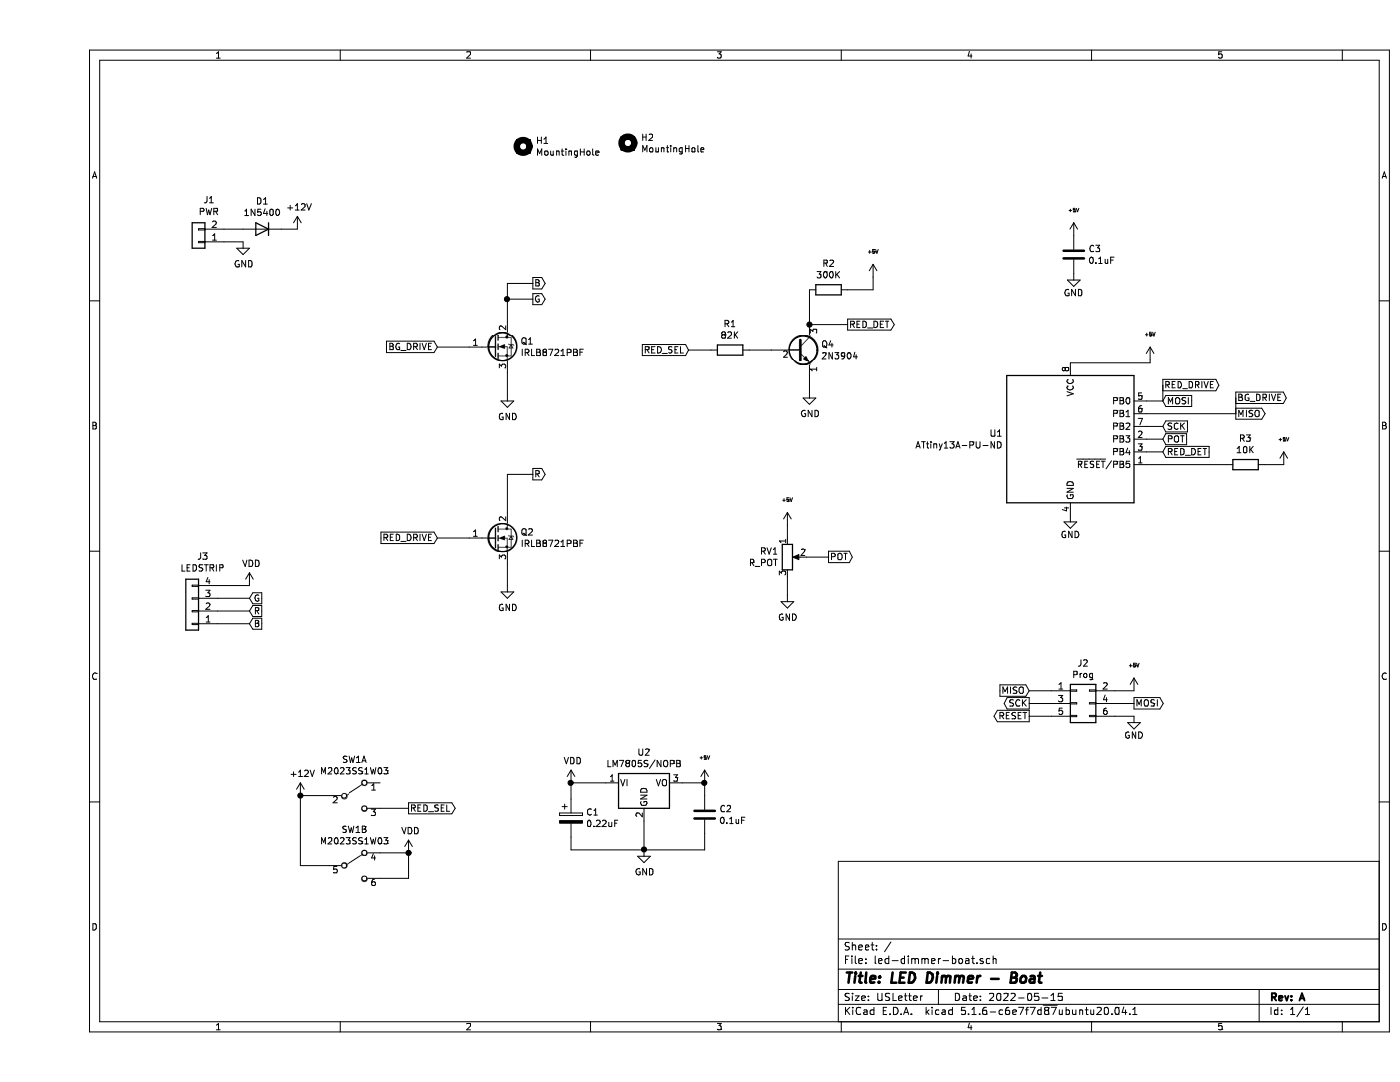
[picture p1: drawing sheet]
EESchema Schematic File Version 4
EELAYER 30 0
EELAYER END
$Descr USLetter 11000 8500
encoding utf-8
Sheet 1 1
Title "LED Dimmer - Boat"
Date "2022-05-15"
Rev "A"
Comp ""
Comment1 ""
Comment2 ""
Comment3 ""
Comment4 ""
$EndDescr
$Comp
L Transistor_FET:IRLB8721PBF Q1
U 1 1
P 3575 2725
F 0 "Q1" H 3779 2771 50  0000 L CNN
F 1 "IRLB8721PBF" H 3779 2680 50  0000 L CNN
F 2 "TO_SOT_Packages_THT:TO-220-3_Horizontal" H 3825 2650 50  0001 L CIN
F 3 "http://www.infineon.com/dgdl/irlb8721pbf.pdf?fileId=5546d462533600a40153566056732591" H 3575 2725 50  0001 L CNN
	1    3575 2725
	1    0    0    -1  
$EndComp
Text GLabel 3875 2225 2    50   Output ~ 0
B
$Comp
L power:GND #PWR0101
U 1 1
P 3675 3100
F 0 "#PWR0101" H 3675 2850 50  0001 C CNN
F 1 "GND" H 3680 2927 50  0000 C CNN
F 2 "" H 3675 3100 50  0001 C CNN
F 3 "" H 3675 3100 50  0001 C CNN
	1    3675 3100
	1    0    0    -1  
$EndComp
Wire Wire Line
	3675 2525 3675 2350
Wire Wire Line
	3675 2225 3875 2225
Wire Wire Line
	3675 3100 3675 2925
Text GLabel 3125 2725 0    50   Input ~ 0
BG_DRIVE
Wire Wire Line
	3125 2725 3375 2725
$Comp
L Transistor_FET:IRLB8721PBF Q2
U 1 1
P 3575 4225
F 0 "Q2" H 3779 4271 50  0000 L CNN
F 1 "IRLB8721PBF" H 3779 4180 50  0000 L CNN
F 2 "TO_SOT_Packages_THT:TO-220-3_Horizontal" H 3825 4150 50  0001 L CIN
F 3 "http://www.infineon.com/dgdl/irlb8721pbf.pdf?fileId=5546d462533600a40153566056732591" H 3575 4225 50  0001 L CNN
	1    3575 4225
	1    0    0    -1  
$EndComp
Text GLabel 3875 3725 2    50   Output ~ 0
R
$Comp
L power:GND #PWR0102
U 1 1
P 3675 4600
F 0 "#PWR0102" H 3675 4350 50  0001 C CNN
F 1 "GND" H 3680 4427 50  0000 C CNN
F 2 "" H 3675 4600 50  0001 C CNN
F 3 "" H 3675 4600 50  0001 C CNN
	1    3675 4600
	1    0    0    -1  
$EndComp
Wire Wire Line
	3675 4025 3675 3725
Wire Wire Line
	3675 3725 3875 3725
Wire Wire Line
	3675 4600 3675 4425
Text GLabel 3125 4225 0    50   Input ~ 0
RED_DRIVE
Wire Wire Line
	3125 4225 3375 4225
Text GLabel 3875 2350 2    50   Output ~ 0
G
$Comp
L Transistor_BJT:2N3904 Q4
U 1 1
P 5950 2750
F 0 "Q4" H 6140 2796 50  0000 L CNN
F 1 "2N3904" H 6140 2705 50  0000 L CNN
F 2 "TO_SOT_Packages_THT:TO-92_Inline_Wide" H 6150 2675 50  0001 L CIN
F 3 "https://www.fairchildsemi.com/datasheets/2N/2N3904.pdf" H 5950 2750 50  0001 L CNN
	1    5950 2750
	1    0    0    -1  
$EndComp
$Comp
L Device:R R1
U 1 1
P 5425 2750
F 0 "R1" V 5218 2750 50  0000 C CNN
F 1 "82K" V 5309 2750 50  0000 C CNN
F 2 "Resistors_SMD:R_0603_HandSoldering" V 5355 2750 50  0001 C CNN
F 3 "~" H 5425 2750 50  0001 C CNN
	1    5425 2750
	0    1    1    0   
$EndComp
$Comp
L Device:R R2
U 1 1
P 6200 2275
F 0 "R2" V 5993 2275 50  0000 C CNN
F 1 "300K" V 6084 2275 50  0000 C CNN
F 2 "Resistors_SMD:R_0603_HandSoldering" V 6130 2275 50  0001 C CNN
F 3 "~" H 6200 2275 50  0001 C CNN
	1    6200 2275
	0    1    1    0   
$EndComp
Wire Wire Line
	5575 2750 5750 2750
Wire Wire Line
	6050 2550 6050 2275
Wire Wire Line
	6050 2550 6350 2550
Connection ~ 6050 2550
$Comp
L power:GND #PWR0104
U 1 1
P 6050 3075
F 0 "#PWR0104" H 6050 2825 50  0001 C CNN
F 1 "GND" H 6055 2902 50  0000 C CNN
F 2 "" H 6050 3075 50  0001 C CNN
F 3 "" H 6050 3075 50  0001 C CNN
	1    6050 3075
	1    0    0    -1  
$EndComp
Wire Wire Line
	6050 2950 6050 3075
Text GLabel 6350 2550 2    50   Output ~ 0
RED_DET
$Comp
L power:+5V #PWR0105
U 1 1
P 6550 2175
F 0 "#PWR0105" H 6550 2025 50  0001 C CNN
F 1 "+5V" H 6550 2375 28  0000 C CNN
F 2 "" H 6550 2175 50  0000 C CNN
F 3 "" H 6550 2175 50  0000 C CNN
	1    6550 2175
	1    0    0    -1  
$EndComp
Wire Wire Line
	6350 2275 6550 2275
Wire Wire Line
	6550 2275 6550 2175
Text GLabel 5100 2750 0    50   Input ~ 0
RED_SEL
Wire Wire Line
	5100 2750 5275 2750
$Comp
L Diode:1N5400 D1
U 1 1
P 1750 1800
F 0 "D1" H 1750 1583 50  0000 C CNN
F 1 "1N5400" H 1750 1674 50  0000 C CNN
F 2 "Diodes_SMD:D_SOD-323_HandSoldering" H 1750 1625 50  0001 C CNN
F 3 "http://www.vishay.com/docs/88516/1n5400.pdf" H 1750 1800 50  0001 C CNN
	1    1750 1800
	-1   0    0    1   
$EndComp
$Comp
L power:+12V #PWR0106
U 1 1
P 2025 1800
F 0 "#PWR0106" H 2025 1650 50  0001 C CNN
F 1 "+12V" H 2040 1973 50  0000 C CNN
F 2 "" H 2025 1800 50  0001 C CNN
F 3 "" H 2025 1800 50  0001 C CNN
	1    2025 1800
	1    0    0    -1  
$EndComp
Wire Wire Line
	1900 1800 2025 1800
Wire Wire Line
	1450 1800 1600 1800
$Comp
L power:GND #PWR0107
U 1 1
P 1600 1900
F 0 "#PWR0107" H 1600 1650 50  0001 C CNN
F 1 "GND" H 1605 1727 50  0000 C CNN
F 2 "" H 1600 1900 50  0001 C CNN
F 3 "" H 1600 1900 50  0001 C CNN
	1    1600 1900
	1    0    0    -1  
$EndComp
Wire Wire Line
	1450 1900 1600 1900
$Comp
L power:+12V #PWR0108
U 1 1
P 2050 6250
F 0 "#PWR0108" H 2050 6100 50  0001 C CNN
F 1 "+12V" H 2065 6423 50  0000 C CNN
F 2 "" H 2050 6250 50  0001 C CNN
F 3 "" H 2050 6250 50  0001 C CNN
	1    2050 6250
	1    0    0    -1  
$EndComp
Text GLabel 2900 6350 2    50   Output ~ 0
RED_SEL
$Comp
L Connector_Generic:Conn_01x04 J3
U 1 1
P 1200 4800
F 0 "J3" H 1118 4375 50  0000 C CNN
F 1 "LEDSTRIP" H 1118 4466 50  0000 C CNN
F 2 "Pin_Headers:Pin_Header_Straight_1x04_Pitch2.54mm" H 1200 4800 50  0001 C CNN
F 3 "~" H 1200 4800 50  0001 C CNN
	1    1200 4800
	-1   0    0    1   
$EndComp
Wire Wire Line
	1400 4600 1650 4600
Text GLabel 1650 4800 2    50   Input ~ 0
R
Text GLabel 1650 4700 2    50   Input ~ 0
G
Text GLabel 1650 4900 2    50   Input ~ 0
B
Wire Wire Line
	1400 4700 1650 4700
Wire Wire Line
	1400 4800 1650 4800
Wire Wire Line
	1400 4900 1650 4900
$Comp
L Device:R_POT RV1
U 1 1
P 5875 4375
F 0 "RV1" H 5806 4421 50  0000 R CNN
F 1 "R_POT" H 5806 4330 50  0000 R CNN
F 2 "Pin_Headers:Pin_Header_Straight_1x03_Pitch2.54mm" H 5875 4375 50  0001 C CNN
F 3 "~" H 5875 4375 50  0001 C CNN
	1    5875 4375
	1    0    0    -1  
$EndComp
$Comp
L power:+5V #PWR0109
U 1 1
P 5875 4125
F 0 "#PWR0109" H 5875 3975 50  0001 C CNN
F 1 "+5V" H 5875 4325 28  0000 C CNN
F 2 "" H 5875 4125 50  0000 C CNN
F 3 "" H 5875 4125 50  0000 C CNN
	1    5875 4125
	1    0    0    -1  
$EndComp
Wire Wire Line
	5875 4225 5875 4125
$Comp
L power:GND #PWR0110
U 1 1
P 5875 4675
F 0 "#PWR0110" H 5875 4425 50  0001 C CNN
F 1 "GND" H 5880 4502 50  0000 C CNN
F 2 "" H 5875 4675 50  0001 C CNN
F 3 "" H 5875 4675 50  0001 C CNN
	1    5875 4675
	1    0    0    -1  
$EndComp
Wire Wire Line
	5875 4675 5875 4525
Text GLabel 6200 4375 2    50   Output ~ 0
POT
Wire Wire Line
	6025 4375 6200 4375
$Comp
L Device:CP C1
U 1 1
P 4175 6425
F 0 "C1" H 4293 6471 50  0000 L CNN
F 1 "0.22uF" H 4293 6380 50  0000 L CNN
F 2 "Capacitors_SMD:C_0603_HandSoldering" H 4213 6275 50  0001 C CNN
F 3 "~" H 4175 6425 50  0001 C CNN
	1    4175 6425
	1    0    0    -1  
$EndComp
$Comp
L Device:C C2
U 1 1
P 5225 6400
F 0 "C2" H 5340 6446 50  0000 L CNN
F 1 "0.1uF" H 5340 6355 50  0000 L CNN
F 2 "Capacitors_SMD:C_0603_HandSoldering" H 5263 6250 50  0001 C CNN
F 3 "~" H 5225 6400 50  0001 C CNN
	1    5225 6400
	1    0    0    -1  
$EndComp
$Comp
L Regulator_Linear:LM7805_TO220 U2
U 1 1
P 4750 6150
F 0 "U2" H 4750 6392 50  0000 C CNN
F 1 "LM7805S/NOPB" H 4750 6301 50  0000 C CNN
F 2 "TO_SOT_Packages_SMD:TO-263-3_TabPin2" H 4750 6375 50  0001 C CIN
F 3 "http://www.fairchildsemi.com/ds/LM/LM7805.pdf" H 4750 6100 50  0001 C CNN
	1    4750 6150
	1    0    0    -1  
$EndComp
$Comp
L power:GND #PWR0111
U 1 1
P 4750 6675
F 0 "#PWR0111" H 4750 6425 50  0001 C CNN
F 1 "GND" H 4755 6502 50  0000 C CNN
F 2 "" H 4750 6675 50  0001 C CNN
F 3 "" H 4750 6675 50  0001 C CNN
	1    4750 6675
	1    0    0    -1  
$EndComp
Wire Wire Line
	4175 6575 4175 6675
Wire Wire Line
	4175 6675 4750 6675
Wire Wire Line
	5225 6550 5225 6675
Wire Wire Line
	5225 6675 4750 6675
Connection ~ 4750 6675
Wire Wire Line
	4750 6675 4750 6450
Wire Wire Line
	4450 6150 4175 6150
Wire Wire Line
	4175 6150 4175 6275
Wire Wire Line
	5050 6150 5225 6150
Wire Wire Line
	5225 6150 5225 6250
$Comp
L power:+5V #PWR0113
U 1 1
P 5225 6150
F 0 "#PWR0113" H 5225 6000 50  0001 C CNN
F 1 "+5V" H 5225 6350 28  0000 C CNN
F 2 "" H 5225 6150 50  0000 C CNN
F 3 "" H 5225 6150 50  0000 C CNN
	1    5225 6150
	1    0    0    -1  
$EndComp
Connection ~ 5225 6150
$Comp
L Device:C C3
U 1 1
P 8125 2000
F 0 "C3" H 8240 2046 50  0000 L CNN
F 1 "0.1uF" H 8240 1955 50  0000 L CNN
F 2 "Capacitors_SMD:C_0603_HandSoldering" H 8163 1850 50  0001 C CNN
F 3 "~" H 8125 2000 50  0001 C CNN
	1    8125 2000
	1    0    0    -1  
$EndComp
$Comp
L power:+5V #PWR0114
U 1 1
P 8125 1850
F 0 "#PWR0114" H 8125 1700 50  0001 C CNN
F 1 "+5V" H 8125 2050 28  0000 C CNN
F 2 "" H 8125 1850 50  0000 C CNN
F 3 "" H 8125 1850 50  0000 C CNN
	1    8125 1850
	1    0    0    -1  
$EndComp
$Comp
L power:GND #PWR0115
U 1 1
P 8125 2150
F 0 "#PWR0115" H 8125 1900 50  0001 C CNN
F 1 "GND" H 8125 2000 50  0000 C CNN
F 2 "" H 8125 2150 50  0000 C CNN
F 3 "" H 8125 2150 50  0000 C CNN
	1    8125 2150
	1    0    0    -1  
$EndComp
$Comp
L power:+5V #PWR0116
U 1 1
P 8725 2825
F 0 "#PWR0116" H 8725 2675 50  0001 C CNN
F 1 "+5V" H 8725 3025 28  0000 C CNN
F 2 "" H 8725 2825 50  0000 C CNN
F 3 "" H 8725 2825 50  0000 C CNN
	1    8725 2825
	1    0    0    -1  
$EndComp
Wire Wire Line
	8100 2850 8725 2850
Wire Wire Line
	8725 2850 8725 2825
$Comp
L power:GND #PWR0117
U 1 1
P 8100 4050
F 0 "#PWR0117" H 8100 3800 50  0001 C CNN
F 1 "GND" H 8100 3900 50  0000 C CNN
F 2 "" H 8100 4050 50  0000 C CNN
F 3 "" H 8100 4050 50  0000 C CNN
	1    8100 4050
	1    0    0    -1  
$EndComp
Text GLabel 8825 3450 2    50   Input ~ 0
POT
Wire Wire Line
	8700 3150 8825 3150
Text GLabel 8825 3550 2    50   Input ~ 0
RED_DET
Text GLabel 9400 3125 2    50   Output ~ 0
BG_DRIVE
Text GLabel 8825 3025 2    50   Output ~ 0
RED_DRIVE
Wire Wire Line
	8700 3250 9400 3250
Wire Wire Line
	8700 3450 8825 3450
Wire Wire Line
	3675 2350 3875 2350
Connection ~ 3675 2350
Wire Wire Line
	3675 2350 3675 2225
$Comp
L Connector_Generic:Conn_01x02 J1
U 1 1
P 1250 1900
F 0 "J1" H 1168 1575 50  0000 C CNN
F 1 "PWR" H 1168 1666 50  0000 C CNN
F 2 "Pin_Headers:Pin_Header_Straight_1x02_Pitch2.54mm" H 1250 1900 50  0001 C CNN
F 3 "~" H 1250 1900 50  0001 C CNN
	1    1250 1900
	-1   0    0    1   
$EndComp
$Comp
L Switch:SW_DPDT_x2 SW1
U 1 1
P 2475 6250
F 0 "SW1" H 2475 6535 50  0000 C CNN
F 1 "M2023SS1W03" H 2475 6444 50  0000 C CNN
F 2 "CustomComponents:SW_DPDT_NKK_PC_MOUNT" H 2475 6250 50  0001 C CNN
F 3 "~" H 2475 6250 50  0001 C CNN
	1    2475 6250
	1    0    0    -1  
$EndComp
$Comp
L Switch:SW_DPDT_x2 SW1
U 2 1
P 2475 6800
F 0 "SW1" H 2475 7085 50  0000 C CNN
F 1 "M2023SS1W03" H 2475 6994 50  0000 C CNN
F 2 "CustomComponents:SW_DPDT_NKK_PC_MOUNT" H 2475 6800 50  0001 C CNN
F 3 "~" H 2475 6800 50  0001 C CNN
	2    2475 6800
	1    0    0    -1  
$EndComp
Wire Wire Line
	2675 6350 2900 6350
Wire Wire Line
	2675 6700 2900 6700
Wire Wire Line
	2675 6900 2900 6900
Wire Wire Line
	2900 6900 2900 6700
Connection ~ 2900 6700
Wire Wire Line
	2275 6250 2050 6250
Wire Wire Line
	2275 6800 2050 6800
Wire Wire Line
	2050 6800 2050 6250
Connection ~ 2050 6250
$Comp
L power:VDD #PWR0103
U 1 1
P 4175 6150
F 0 "#PWR0103" H 4175 6000 50  0001 C CNN
F 1 "VDD" H 4190 6323 50  0000 C CNN
F 2 "" H 4175 6150 50  0001 C CNN
F 3 "" H 4175 6150 50  0001 C CNN
	1    4175 6150
	1    0    0    -1  
$EndComp
Connection ~ 4175 6150
$Comp
L power:VDD #PWR0112
U 1 1
P 1650 4600
F 0 "#PWR0112" H 1650 4450 50  0001 C CNN
F 1 "VDD" H 1665 4773 50  0000 C CNN
F 2 "" H 1650 4600 50  0001 C CNN
F 3 "" H 1650 4600 50  0001 C CNN
	1    1650 4600
	1    0    0    -1  
$EndComp
$Comp
L power:VDD #PWR0118
U 1 1
P 2900 6700
F 0 "#PWR0118" H 2900 6550 50  0001 C CNN
F 1 "VDD" H 2915 6873 50  0000 C CNN
F 2 "" H 2900 6700 50  0001 C CNN
F 3 "" H 2900 6700 50  0001 C CNN
	1    2900 6700
	1    0    0    -1  
$EndComp
$Comp
L Connector_Generic:Conn_02x03_Odd_Even J2
U 1 1
P 8150 5525
F 0 "J2" H 8200 5842 50  0000 C CNN
F 1 "Prog" H 8200 5751 50  0000 C CNN
F 2 "Pin_Headers:Pin_Header_Straight_2x03_Pitch2.54mm" H 8150 5525 50  0001 C CNN
F 3 "~" H 8150 5525 50  0001 C CNN
	1    8150 5525
	1    0    0    -1  
$EndComp
Text GLabel 7775 5625 0    50   Output ~ 0
RESET
$Comp
L power:+5V #PWR0119
U 1 1
P 8600 5425
F 0 "#PWR0119" H 8600 5275 50  0001 C CNN
F 1 "+5V" H 8600 5625 28  0000 C CNN
F 2 "" H 8600 5425 50  0000 C CNN
F 3 "" H 8600 5425 50  0000 C CNN
	1    8600 5425
	1    0    0    -1  
$EndComp
Text GLabel 8600 5525 2    50   Output ~ 0
MOSI
Text GLabel 7775 5425 0    50   Input ~ 0
MISO
$Comp
L power:GND #PWR0120
U 1 1
P 8600 5625
F 0 "#PWR0120" H 8600 5375 50  0001 C CNN
F 1 "GND" H 8600 5475 50  0000 C CNN
F 2 "" H 8600 5625 50  0000 C CNN
F 3 "" H 8600 5625 50  0000 C CNN
	1    8600 5625
	1    0    0    -1  
$EndComp
Wire Wire Line
	8450 5425 8600 5425
Wire Wire Line
	7950 5425 7775 5425
Wire Wire Line
	7950 5625 7775 5625
Wire Wire Line
	7950 5525 7775 5525
Wire Wire Line
	8450 5525 8600 5525
Wire Wire Line
	8700 3350 8825 3350
Text GLabel 8825 3150 2    50   Input ~ 0
MOSI
Wire Wire Line
	8700 3550 8825 3550
Wire Wire Line
	8700 3650 9325 3650
$Comp
L MCU_Microchip_ATtiny:ATtiny13V-10SSU U1
U 1 1
P 8100 3450
F 0 "U1" H 7570 3496 50  0000 R CNN
F 1 "ATtiny13A-PU-ND" H 7570 3405 50  0000 R CNN
F 2 "Housings_DIP:DIP-8_W7.62mm" H 8100 3450 50  0001 C CIN
F 3 "http://ww1.microchip.com/downloads/en/DeviceDoc/doc2535.pdf" H 8100 3450 50  0001 C CNN
	1    8100 3450
	1    0    0    -1  
$EndComp
Text GLabel 9400 3250 2    50   Output ~ 0
MISO
Text GLabel 8825 3350 2    50   Input ~ 0
SCK
Text GLabel 7775 5525 0    50   Output ~ 0
SCK
Wire Wire Line
	8450 5625 8600 5625
Wire Wire Line
	8825 3150 8825 3025
Wire Wire Line
	9400 3250 9400 3125
$Comp
L Mechanical:MountingHole H1
U 1 1
P 3800 1150
F 0 "H1" H 3900 1196 50  0000 L CNN
F 1 "MountingHole" H 3900 1105 50  0000 L CNN
F 2 "Mounting_Holes:MountingHole_3.2mm_M3" H 3800 1150 50  0001 C CNN
F 3 "~" H 3800 1150 50  0001 C CNN
	1    3800 1150
	1    0    0    -1  
$EndComp
$Comp
L Mechanical:MountingHole H2
U 1 1
P 4625 1125
F 0 "H2" H 4725 1171 50  0000 L CNN
F 1 "MountingHole" H 4725 1080 50  0000 L CNN
F 2 "Mounting_Holes:MountingHole_3.2mm_M3" H 4625 1125 50  0001 C CNN
F 3 "~" H 4625 1125 50  0001 C CNN
	1    4625 1125
	1    0    0    -1  
$EndComp
$Comp
L power:+5V #PWR0121
U 1 1
P 9775 3650
F 0 "#PWR0121" H 9775 3500 50  0001 C CNN
F 1 "+5V" H 9775 3850 28  0000 C CNN
F 2 "" H 9775 3650 50  0000 C CNN
F 3 "" H 9775 3650 50  0000 C CNN
	1    9775 3650
	1    0    0    -1  
$EndComp
$Comp
L Device:R R3
U 1 1
P 9475 3650
F 0 "R3" V 9268 3650 50  0000 C CNN
F 1 "10K" V 9359 3650 50  0000 C CNN
F 2 "Resistors_SMD:R_0603_HandSoldering" V 9405 3650 50  0001 C CNN
F 3 "~" H 9475 3650 50  0001 C CNN
	1    9475 3650
	0    1    1    0   
$EndComp
Wire Wire Line
	9625 3650 9775 3650
$EndSCHEMATC
